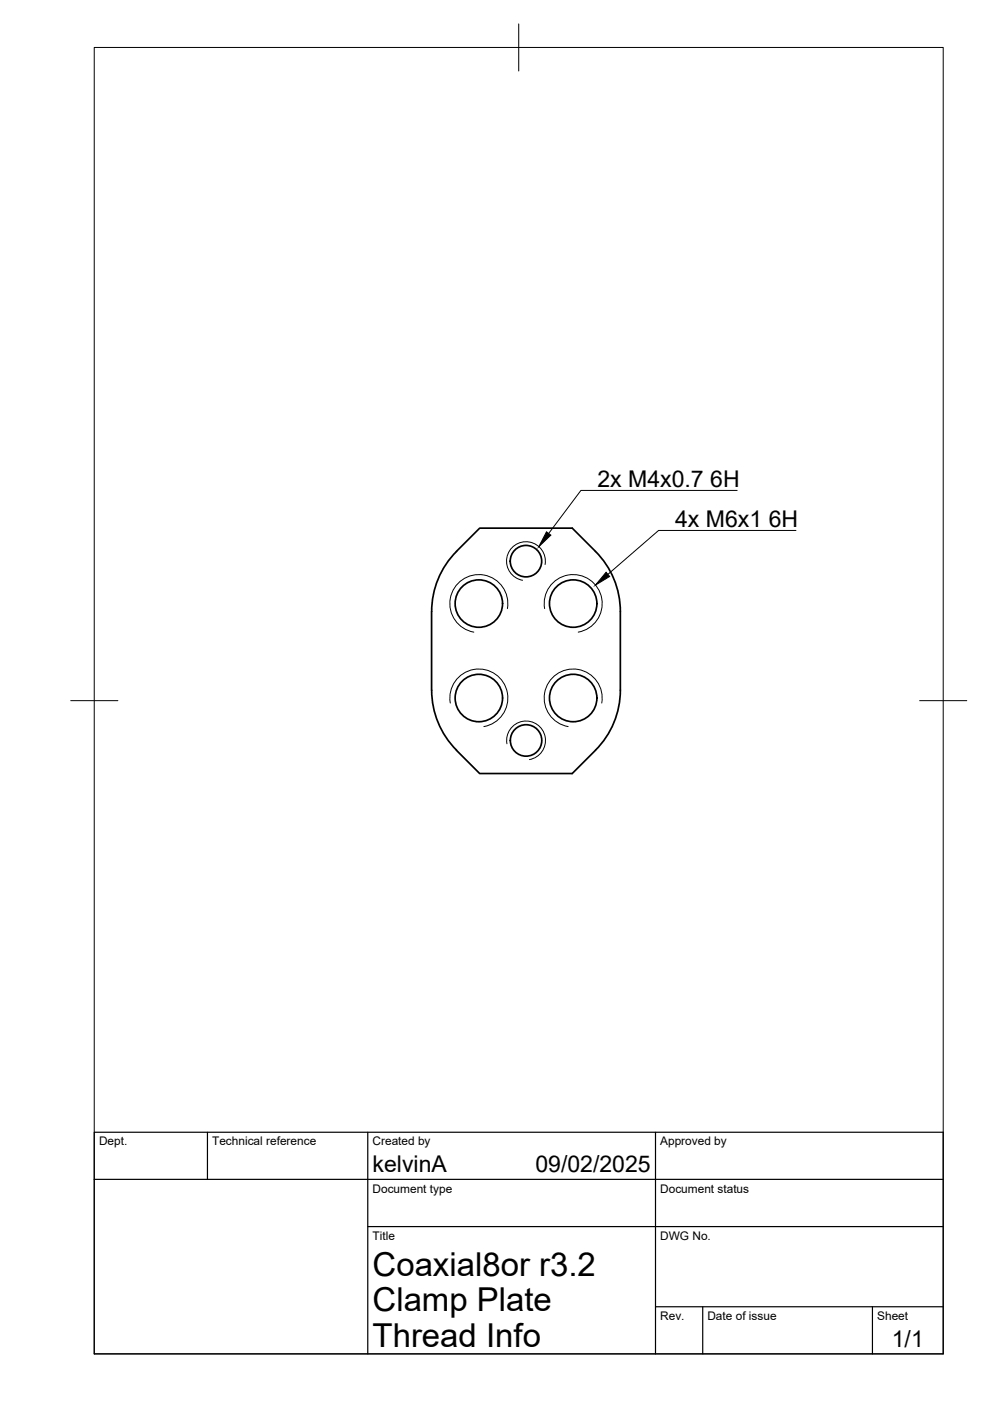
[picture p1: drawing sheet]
<svg xmlns="http://www.w3.org/2000/svg" width="210mm" height="297mm" viewBox="0 0 210 297" stroke-linecap="round" stroke-linejoin="round" font-family="sans-serif">
<!-- layer: Visible -->
<g fill="none" stroke="#000" stroke-width=".36">
<path d="M91.5 129.7v16.6M91.5 129.6a18.1 18.1 0 0 1 5.3-12.7l4.9-4.9h19.6l5 4.9a18 18 0 0 1 5.2 12.7v16.7M131.5 146.3a18 18 0 0 1-5.2 12.8l-5 4.9h-19.6l-4.9-4.9a18.2 18.2 0 0 1-5.3-12.8"/>
<circle cx="111.5" cy="119" r="3.3"/>
<circle cx="101.5" cy="128" r="5"/>
<circle cx="121.5" cy="128" r="5"/>
<circle cx="101.5" cy="148" r="5"/>
<circle cx="111.5" cy="157" r="3.3"/>
<circle cx="121.5" cy="148" r="5"/>
</g>
<!-- layer: Visible Narrow -->
<path d="M115.6 119.7a4.1 4.1 0 0 0-3.4-4.8 4.1 4.1 0 0 0-4.7 3.4 4.1 4.1 0 0 0 3.3 4.7M107.6 129a6.1 6.1 0 0 0-5-7.1 6.1 6.1 0 0 0-7.1 5 6.1 6.1 0 0 0 5 7.1M115.5 129a6.1 6.1 0 0 1 5-7.1 6.1 6.1 0 0 1 7.1 5 6.1 6.1 0 0 1-5 7.1M95.5 149.1a6.1 6.1 0 0 1 5-7.2 6.1 6.1 0 0 1 7.1 5 6.1 6.1 0 0 1-5 7.1M107.5 157.7a4.1 4.1 0 0 1 3.3-4.8 4.1 4.1 0 0 1 4.8 3.4 4.1 4.1 0 0 1-3.3 4.7M127.6 149.1a6.1 6.1 0 0 0-5-7.2 6.1 6.1 0 0 0-7.1 5 6.1 6.1 0 0 0 5 7.1" fill="none" stroke="#000" stroke-width=".21"/>
<!-- layer: BORDER -->
<path d="M20 10.1h180v276.9h-180zM110 5.1v10M15 148.6h10M195 148.6h10" fill="none" stroke="#000" stroke-width=".21"/>
<!-- layer: TITLEBLOCK -->
<path d="M20 240.1h180v46.9h-180zM20 250h180M44 240.1v9.9M78 240.1v46.9M139 240.1v46.9M78 260.1h122M139 277.1h61M149 277.1v9.9M185 277.1v9.9" fill="none" stroke="#000" stroke-width=".25"/>
<!-- layer: Hole Notes -->
<path d="M115.9 112.8l.9 .7-2.6 2.4zM128.5 121.3l.8 .9-3.1 1.9z" fill="#000" stroke="#000" stroke-width=".21"/>
<path d="M156.3 104h-33.1l-6.9 9.1M168.8 112.5h-29.2l-10.7 9.3" fill="none" stroke="#000" stroke-width=".21"/>
<g font-size="7">
<text x="79" y="270.6">Coaxial8or r3.2</text>
<text x="79" y="278.1">Clamp Plate</text>
<text x="79" y="285.5">Thread Info</text>
</g>
<g font-size="4.9">
<text x="126.7" y="103.3">2x M4x0.7</text>
<text x="150.6" y="103.3">6H</text>
<text x="143.1" y="111.8">4x M6x1</text>
<text x="163" y="111.8">6H</text>
<text x="79" y="248.5">kelvinA</text>
<text x="113.5" y="248.5">09/02/2025</text>
<text x="189.1" y="285.7">1/1</text>
</g>
<g font-size="2.5">
<text x="21" y="242.9">Dept.</text>
<text x="45" y="242.9">Technical reference</text>
<text x="79" y="242.9">Created by</text>
<text x="140" y="242.9">Approved by</text>
<text x="79" y="252.8">Document type</text>
<text x="140" y="252.8">Document status</text>
<text x="79" y="262.9">Title</text>
<text x="140" y="262.9">DWG No.</text>
<text x="140" y="279.9">Rev.</text>
<text x="150" y="279.9">Date of issue</text>
<text x="186" y="279.9">Sheet</text>
</g>
</svg>
